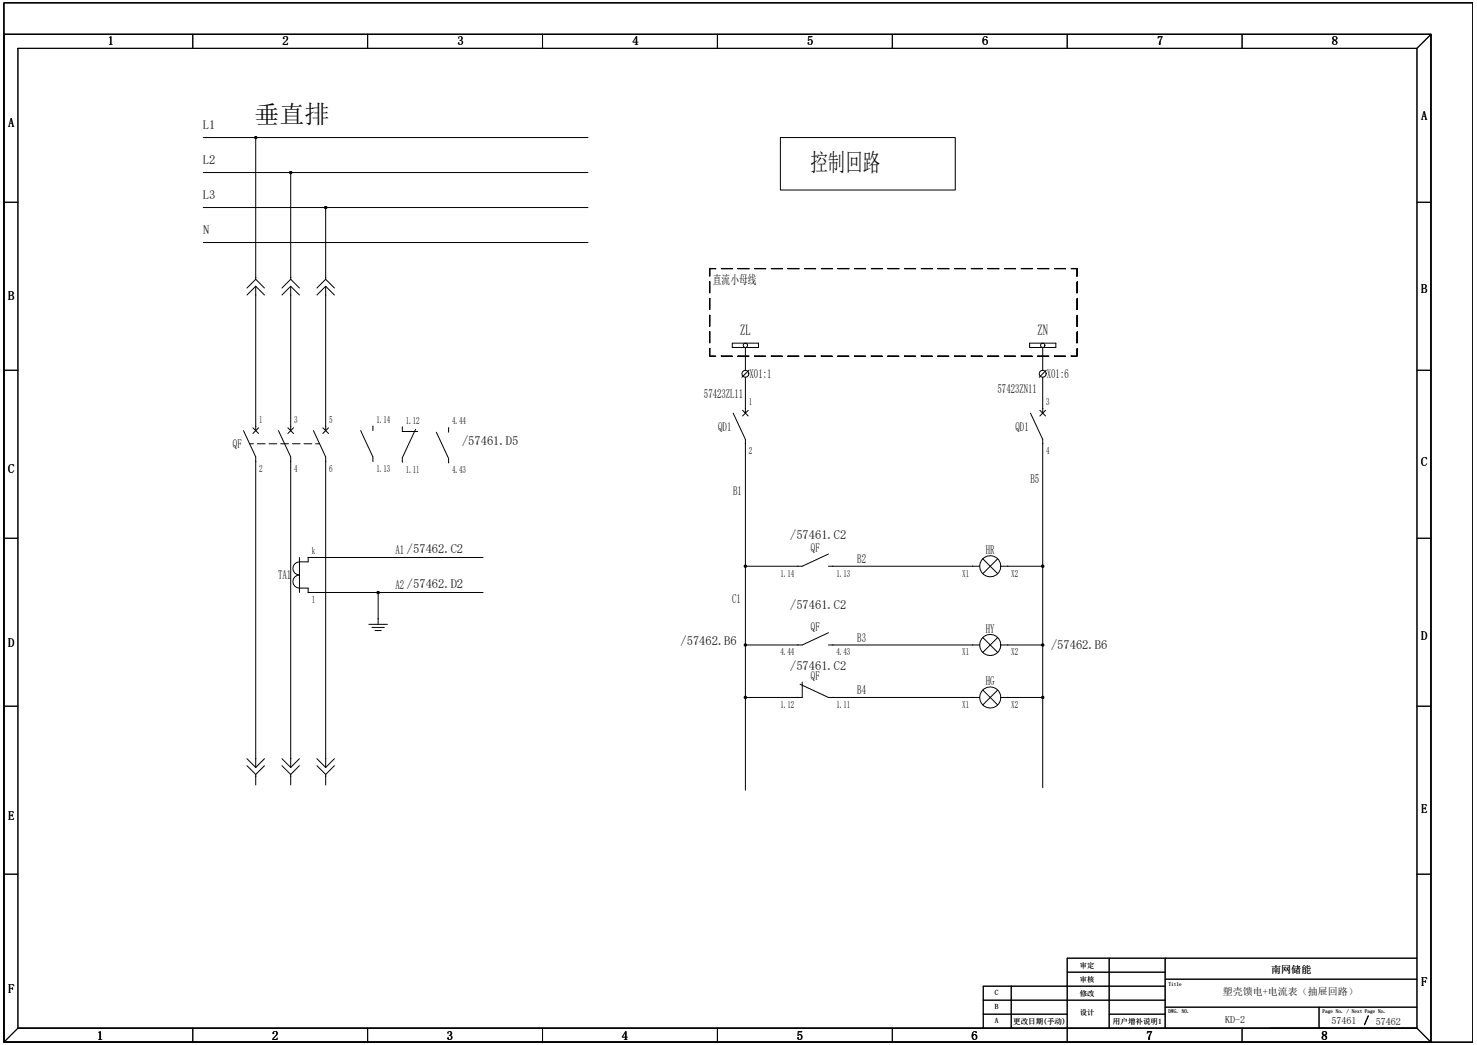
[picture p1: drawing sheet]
<svg xmlns="http://www.w3.org/2000/svg" width="420mm" height="297mm" viewBox="0 0 420 297" stroke-linecap="round" stroke-linejoin="round" font-family="sans-serif">
<g fill="#000">
<path d="M72.2 38.6h1v1h-1zM82.1 48.6h1.1v.9h-1.1zM92.1 58.5h1v1h-1zM201.8 76.3l1.7 .1zM304.6 76.3l1.7 .1zM201.8 101.2l1.7 .1zM304.6 101.2l1.7 .1zM107 167.9h1v1h-1zM211.5 160.4h.9v1h-.9zM296 160.4h1v1h-1zM211.5 182.8h.9v1h-.9zM211.5 197.7h.9v1h-.9z"/>
<path d="M296 182.8h1v1h-1zM296 197.7h1v1h-1zM375.1 292.2h.2z"/>
</g>
<g fill="none" stroke="#000" stroke-width=".28">
<path d="M1.1 9.8h405.8v286.4h-405.8zM1.1 .8h417.7v295.4h-417.7zM1.1 9.8h405.8M1.1 9.8v286.4M5.1 13.7h397.8v278.5h-397.8zM54.8 9.8v3.9M104.5 9.8v3.9M154.3 9.8v3.9M204 9.8v3.9M253.7 9.8v3.9M303.5 9.8v3.9M353.2 9.8v3.9"/>
<path d="M406.9 9.8v286.4M406.9 9.8l-4 3.9M57.8 39.1h109.4M72.7 39.1v40.3M221.9 39.1h49.7v14.9h-49.7zM1.1 57.5h4M57.8 59h109.4M57.8 49h109.4M82.7 49v30.4M92.6 59v20.4M402.9 57.5h4M57.8 68.9h109.4"/>
<path d="M72.7 78.9h.1M72.7 79.4l-2.5 2.5M72.7 79.4l2.5 2.5M82.7 78.9h.1M82.7 79.4l-2.5 2.5M82.7 79.4l2.4 2.5M92.6 78.9h.1M92.6 79.4l-2.5 2.5M92.6 79.4l2.5 2.5M201.8 76.4l.1 2.1zM201.8 76.4v2.1M201.8 76.3l1.7 .1z"/>
<path d="M205.1 76.3l3.2 .1zM205.1 76.4h3.2M209.8 76.3l3.2 .1zM209.8 76.4h3.2M214.6 76.3l3.1 .1zM214.6 76.4h3.1M219.3 76.3l3.2 .1zM219.3 76.4h3.2M224.1 76.3l3.1 .1zM224.1 76.4h3.1M228.8 76.3l3.1 .1zM228.8 76.4h3.1"/>
<path d="M233.5 76.3l3.2 .1zM233.5 76.4h3.2M238.3 76.3l3.1 .1zM238.3 76.4h3.1M243 76.3l3.2 .1zM243 76.4h3.2M247.7 76.3l3.2 .1zM247.7 76.4h3.2M252.5 76.3l3.1 .1zM252.5 76.4h3.1M257.2 76.3l3.2 .1zM257.2 76.4h3.2"/>
<path d="M261.9 76.3l3.2 .1zM261.9 76.4h3.2M266.7 76.3l3.1 .1zM266.7 76.4h3.1M271.4 76.3l3.2 .1zM271.4 76.4h3.2M276.2 76.3l3.1 .1zM276.2 76.4h3.1M280.9 76.3l3.2 .1zM280.9 76.4h3.2M285.6 76.3l3.2 .1zM285.6 76.4h3.2"/>
<path d="M290.4 76.3l3.1 .1zM290.4 76.4h3.1M295.1 76.3l3.2 .1zM295.1 76.4h3.2M299.8 76.3l3.2 .1zM299.8 76.4h3.2M304.6 76.3l1.7 .1zM306.2 76.4l.1 2.1zM306.3 76.4v2.1M72.7 83.9h.1M72.7 81.4v41M72.7 81.4l-2.5 2.5"/>
<path d="M72.7 81.4l2.5 2.5M82.7 83.9h.1M82.7 81.4v41M82.7 81.4l-2.5 2.5M82.7 81.4l2.4 2.5M92.6 83.9h.1M92.6 81.4v41M92.6 81.4l-2.5 2.5M92.6 81.4l2.5 2.5M201.8 80.1l.1 3.2zM201.8 84.8l.1 3.2zM201.8 89.6l.1 3.1z"/>
<path d="M201.8 94.3l.1 3.2zM201.8 99l.1 2.2zM201.8 80.1v3.2M201.8 84.8v3.2M201.8 89.6v3.1M201.8 94.3v3.2M201.8 99v2.2M208.2 97.5h7.5v1.3h-7.5zM212 98.8v6.4M292.8 97.5h7.4v1.3h-7.4zM296.5 98.8v6.4M306.2 99l.1 2.2z"/>
<path d="M306.2 94.3l.1 3.2zM306.2 89.6l.1 3.1zM306.2 84.8l.1 3.2zM306.2 80.1l.1 3.2zM306.3 80.1v3.2M306.3 84.8v3.2M306.3 89.6v3.1M306.3 94.3v3.2M306.3 99v2.2M1.1 105.2h4M201.8 101.2l1.7 .1zM205.1 101.2l3.2 .1z"/>
<path d="M205.1 101.2h3.2M208.5 117.4l3.5 7.5v99.7M209.8 101.2l3.2 .1zM209.8 101.2h3.2M211.2 116.6l1.6 1.6M211.9 116.2h.1M212 107.2v10.2M212.8 116.6l-1.6 1.6M213 105.2l-2 2M214.6 101.2l3.1 .1zM214.6 101.2h3.1M219.3 101.2l3.2 .1z"/>
<path d="M219.3 101.2h3.2M224.1 101.2l3.1 .1zM224.1 101.2h3.1M228.8 101.2l3.1 .1zM228.8 101.2h3.1M233.5 101.2l3.2 .1zM233.5 101.2h3.2M238.3 101.2l3.1 .1zM238.3 101.2h3.1M243 101.2l3.2 .1zM243 101.2h3.2M247.7 101.2l3.2 .1z"/>
<path d="M247.7 101.2h3.2M252.5 101.2l3.1 .1zM252.5 101.2h3.1M257.2 101.2l3.2 .1zM257.2 101.2h3.2M261.9 101.2l3.2 .1zM261.9 101.2h3.2M266.7 101.2l3.1 .1zM266.7 101.2h3.1M271.4 101.2l3.2 .1zM271.4 101.2h3.2M276.2 101.2l3.1 .1z"/>
<path d="M276.2 101.2h3.1M280.9 101.2l3.2 .1zM280.9 101.2h3.2M285.6 101.2l3.2 .1zM285.6 101.2h3.2M290.4 101.2l3.1 .1zM290.4 101.2h3.1M293 117.4l3.5 7.5v99M295.1 101.2l3.2 .1zM295.1 101.2h3.2M295.7 116.6l1.6 1.6M296.5 107.2v10.2"/>
<path d="M296.5 116.2h.1M297.3 116.6l-1.6 1.6M297.5 105.2l-2 2M299.8 101.2l3.2 .1zM299.8 101.2h3.2M304.6 101.2l1.7 .1zM402.9 105.2h4M69.2 122.4l3.5 7.5v88.2M71 126.1h1.1M71.9 121.6l1.6 1.6M72.7 121.2h.1M72.7 131.1h.1"/>
<path d="M73.2 126.1h2.2M73.5 121.6l-1.6 1.6M76.5 126.1h2.2M79.2 122.4l3.5 7.5v88.2M79.8 126.1h2.2M81.9 121.6l1.6 1.6M82.7 121.2h.1M82.7 131.1h.1M83.1 126.1h2.2M83.5 121.6l-1.6 1.6M86.4 126.1h2.3M89.1 122.4l3.5 7.5v88.2"/>
<path d="M89.8 126.1h1.1M91.8 121.6l1.6 1.6M92.6 121.2h.1M92.6 131.1h.1M93.4 121.6l-1.6 1.6M102.6 122.4l3.4 7.5v1.2M106 121.2h.1M106 131.1h.1M106 121.1v1.3M114.4 121.4h.1M114.4 131.3h.1M114.4 121.4v1.2h4.4"/>
<path d="M118.2 122l-3.8 8.1v1.2M124.1 122.8l3.5 7.5v1.2M127.6 121.6h.1M127.6 131.5h.1M127.6 121.6v1.2M211.9 126.1h.1M296.5 126.1h.1M1.1 153h4M85.2 158.4l-.1 10M87.6 158.4h.1M137.4 158.4h-49.8v1.3h-2.4a1.86 1.86 0 0 0-1.9 1.9 1.86 1.86 0 0 0 1.8 1.8 1.86 1.86 0 0 0-1.8 1.9 1.86 1.86 0 0 0 1.8 1.8h2.5v1.3h49.8M235.6 157.5l-7.5 3.4h-16.1"/>
<path d="M279.5 158.8l4.2 4.3M283.7 158.8l-4.2 4.3M402.9 153h4M87.6 168.4h.1M104.9 177.4h5.3M105.8 178.3h3.5M106.6 179.2h1.8M107.5 168.4v9M107.5 175.9h.1M226.9 160.9h.1M235.6 160.9h43M235.6 179.8l-7.5 3.5h-16.1"/>
<path d="M236.8 160.9h.1M276.6 160.9h.1M284.6 160.9h11.9M286.6 160.9h.1M226.9 183.3h.1M226.9 198.2h.1M227.5 194.5l8.1 3.7h43M228.1 193.9v4.3h-16.1M235.6 183.3h43M236.8 183.3h.1M236.8 198.2h.1M276.6 183.3h.1"/>
<path d="M276.6 198.2h.1M279.5 181.2l4.2 4.2M279.5 196.1l4.2 4.3M283.7 181.2l-4.2 4.2M283.7 196.1l-4.2 4.3M284.6 183.3h11.9M284.6 198.2h11.9M286.6 183.3h.1M286.6 198.2h.1M1.1 200.7h4M70.2 215.6l2.5 2.5M70.2 217.6l2.5 2.5"/>
<path d="M72.7 215.6h.1M75.2 217.6l-2.5 2.5M75.2 215.6l-2.5 2.5M80.2 215.6l2.5 2.5M80.2 217.6l2.5 2.5M82.7 215.6h.1M85.1 217.6l-2.4 2.5M85.1 215.6l-2.4 2.5M90.1 215.6l2.5 2.5M90.1 217.6l2.5 2.5M92.6 215.6h.1M95.1 217.6l-2.5 2.5"/>
<path d="M95.1 215.6l-2.5 2.5M402.9 200.7h4M72.7 220.6h.1M72.7 220.1v3M82.7 220.6h.1M82.7 220.1v3M92.6 220.6h.1M92.6 220.1v3M1.1 248.5h4M402.9 248.5h4M303.5 276.3h27.8M315.4 272.3v19.9"/>
<path d="M331.3 278.3h71.6M331.3 272.3v19.9M402.9 272.3h-99.4v23.9M1.1 296.2h405.8M1.1 296.2l4-4h397.8l4 4M54.8 292.2v4M104.5 292.2v4M154.3 292.2v4M204 292.2v4M253.7 292.2v4M279.6 288.2h23.9M279.6 284.3h51.7"/>
<path d="M287.6 280.3v11.9M315.4 288.2h15.9M331.3 280.3h-51.7v11.9M331.3 286.3h71.6M353.2 292.2v4M375.1 292.3h.1M375.1 286.3v5.9M375.1 292.2h.1M375.2 292.2h-.1M375.2 292.2h.1M375.3 292.2h.1M375.3 292.2h-.1"/>
<path d="M395 292.2h-.1"/>
<circle cx="212" cy="98.1" r=".62"/>
<circle cx="296.5" cy="98.1" r=".62"/>
<circle cx="212" cy="106.2" r=".99"/>
<circle cx="296.5" cy="106.2" r=".99"/>
<circle cx="281.6" cy="160.9" r="3"/>
<circle cx="281.6" cy="183.3" r="3"/>
<circle cx="281.6" cy="198.2" r="3"/>
</g>
<path d="M389.1 288.7l-1.1 2.5" fill="none" stroke="#000" stroke-width=".3"/>
<g font-size="7.1">
<text x="72.4" y="35">垂直排</text>
<text x="230.4" y="48.5">控制回路</text>
</g>
<g font-size="4.3">
<text x="210.5" y="95.2">ZL</text>
<text x="295" y="95.2">ZN</text>
</g>
<g font-size="3.6">
<text x="30.6" y="12.7">1</text>
<text x="80.4" y="12.7">2</text>
<text x="130.1" y="12.7">3</text>
<text x="179.8" y="12.7">4</text>
<text x="229.6" y="12.7">5</text>
<text x="279.3" y="12.7">6</text>
<text x="329" y="12.7">7</text>
<text x="378.7" y="12.7">8</text>
<text x="404.1" y="34.1">A</text>
<text x="2.3" y="36.1">A</text>
<text x="57.7" y="36.6">L1</text>
<text x="57.7" y="46.6">L2</text>
<text x="57.7" y="56.5">L3</text>
<text x="57.8" y="66.4">N</text>
<text x="202.7" y="80.6">直流小母线</text>
<text x="404.1" y="83.3">B</text>
<text x="2.3" y="85.3">B</text>
<text x="213.2" y="107.4">X01:1</text>
<text x="297.7" y="107.4">X01:6</text>
<text x="200.2" y="113">57423ZL11</text>
<text x="283.7" y="111.8">57423ZN11</text>
<text x="204.3" y="122.4">QD1</text>
<text x="288.8" y="122.4">QD1</text>
<text x="66.3" y="127.4">QF</text>
<text x="131.4" y="126.5">/57461.D5</text>
<text x="2.3" y="134.5">C</text>
<text x="293" y="137.3">B5</text>
<text x="404.1" y="132.6">C</text>
<text x="208.5" y="140.7">B1</text>
<text x="224.7" y="153.2">/57461.C2</text>
<text x="112.5" y="157.5">A1 /57462.C2</text>
<text x="230.6" y="157">QF</text>
<text x="243.8" y="160">B2</text>
<text x="280.3" y="157.4">HR</text>
<text x="79.1" y="164.7">TA1</text>
<text x="112.5" y="167.5">A2 /57462.D2</text>
<text x="208.2" y="171.5">C1</text>
<text x="224.7" y="173">/57461.C2</text>
<text x="230.6" y="179.3">QF</text>
<text x="280.3" y="179.8">HY</text>
<text x="2.3" y="183.8">D</text>
<text x="193.5" y="183.3">/57462.B6</text>
<text x="243.8" y="182.4">B3</text>
<text x="298.9" y="184.3">/57462.B6</text>
<text x="404.1" y="181.8">D</text>
<text x="224.7" y="190.5">/57461.C2</text>
<text x="230.6" y="193.4">QF</text>
<text x="243.8" y="197.3">B4</text>
<text x="280.3" y="194.7">HG</text>
<text x="2.3" y="233">E</text>
<text x="404.1" y="231">E</text>
<text x="404.1" y="280.3">F</text>
<text x="2.3" y="282.3">F</text>
<text x="27.6" y="295.7">1</text>
<text x="77.4" y="295.7">2</text>
<text x="127.1" y="295.7">3</text>
<text x="176.8" y="295.7">4</text>
<text x="226.6" y="295.7">5</text>
<text x="276.3" y="295.7">6</text>
<text x="326" y="295.7">7</text>
<text x="375.8" y="295.7">8</text>
</g>
<text font-size="2.9" x="361.5" y="276.5">南网储能</text>
<g font-size="2.8">
<text x="213" y="115.2">1</text>
<text x="297.5" y="115.2">3</text>
<text x="73.7" y="120.2">1</text>
<text x="83.7" y="120.2">3</text>
<text x="93.6" y="120.2">5</text>
<text x="107" y="120.2">1.14</text>
<text x="115.4" y="120.4">1.12</text>
<text x="128.6" y="120.6">4.44</text>
<text x="213" y="129.1">2</text>
<text x="297.5" y="129.1">4</text>
<text x="73.7" y="134.1">2</text>
<text x="83.7" y="134.1">4</text>
<text x="93.6" y="134.1">6</text>
<text x="107" y="134.1">1.13</text>
<text x="115.4" y="134.3">1.11</text>
<text x="128.6" y="134.5">4.43</text>
<text x="88.6" y="157.5">k</text>
<text x="221.9" y="163.9">1.14</text>
<text x="237.8" y="163.9">1.13</text>
<text x="273.6" y="163.9">X1</text>
<text x="287.6" y="163.9">X2</text>
<text x="88.6" y="171.4">l</text>
<text x="221.9" y="186.3">4.44</text>
<text x="237.8" y="186.3">4.43</text>
<text x="273.6" y="186.3">X1</text>
<text x="287.6" y="186.3">X2</text>
<text x="221.9" y="201.2">1.12</text>
<text x="237.8" y="201.2">1.11</text>
<text x="273.6" y="201.2">X1</text>
<text x="287.6" y="201.2">X2</text>
<text x="347.7" y="282.9">塑壳馈电+电流表（抽屉回路）</text>
<text x="348.3" y="290.7">KD-2</text>
<text x="378.6" y="291.1">57461</text>
<text x="391.3" y="291.2">57462</text>
</g>
<g font-size="2.1">
<text x="307" y="275.1">审定</text>
<text x="307" y="279">审核</text>
<text x="282.9" y="282.8">C</text>
<text x="282.9" y="286.8">B</text>
<text x="307" y="283">修改</text>
<text x="282.9" y="290.8">A</text>
<text x="288.1" y="290.9">更改日期(手动)</text>
<text x="307" y="288.5">设计</text>
<text x="316.5" y="290.9">用户增补说明1</text>
</g>
<g font-size="1.5">
<text x="332.3" y="280.3">Title</text>
<text x="332.3" y="287.9">DWG. NO.</text>
<text x="376.1" y="287.9">Page No. / Next Page No.</text>
</g>
</svg>
